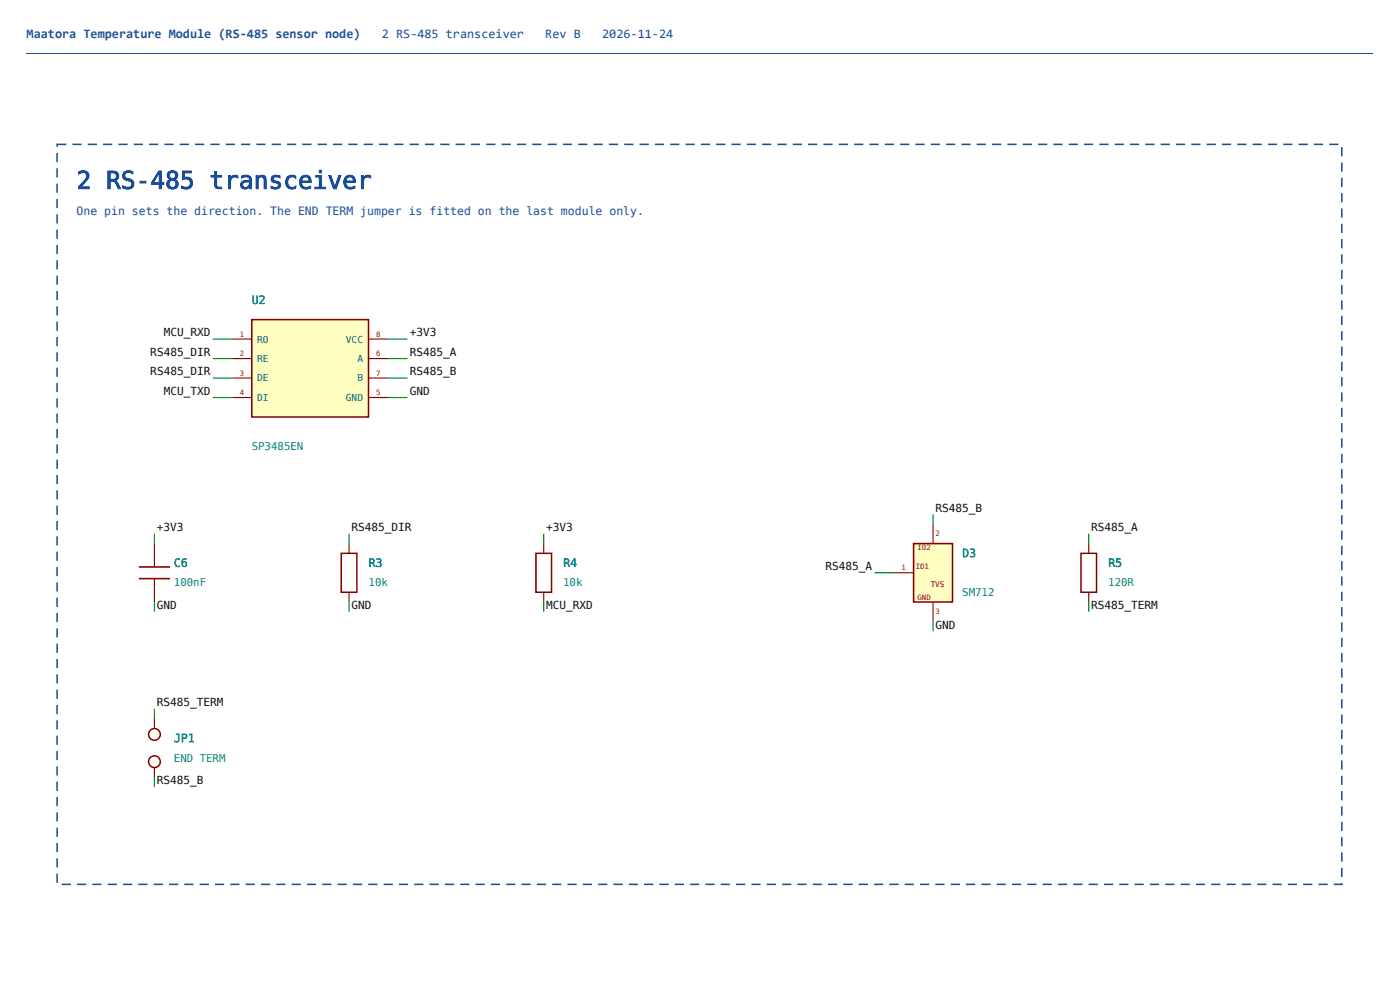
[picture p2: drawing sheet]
<svg xmlns="http://www.w3.org/2000/svg" width="420mm" height="297mm" viewBox="0 0 420 297" stroke-linecap="round" stroke-linejoin="round" font-family="sans-serif">
<path d="M7.9 16h404.1" fill="none" stroke="#1a4d99" stroke-width=".3"/>
<path d="M7.9 34.1h404v240.4h-404z" fill="#fff"/>
<path d="M21.7 43.1h2.8v.4h-2.8zM26.3 43.1h2.8v.4h-2.8zM30.9 43.1h2.8v.4h-2.8zM35.5 43.1h2.8v.4h-2.8zM40.1 43.1h2.8v.4h-2.8zM44.7 43.1h2.8v.4h-2.8zM49.3 43.1h2.8v.4h-2.8zM53.9 43.1h2.8v.4h-2.8zM58.5 43.1h2.8v.4h-2.8zM63.1 43.1h2.8v.4h-2.8zM67.7 43.1h2.8v.4h-2.8zM72.3 43.1h2.8v.4h-2.8zM76.9 43.1h2.8v.4h-2.8zM81.5 43.1h2.8v.4h-2.8zM86.1 43.1h2.8v.4h-2.8zM90.7 43.1h2.8v.4h-2.8zM95.3 43.1h2.8v.4h-2.8zM99.9 43.1h2.8v.4h-2.8zM104.5 43.1h2.8v.4h-2.8zM109.1 43.1h2.8v.4h-2.8zM113.7 43.1h2.8v.4h-2.8zM118.3 43.1h2.8v.4h-2.8zM122.9 43.1h2.8v.4h-2.8zM127.5 43.1h2.8v.4h-2.8zM132.1 43.1h2.8v.4h-2.8zM136.7 43.1h2.8v.4h-2.8zM141.3 43.1h2.8v.4h-2.8zM145.9 43.1h2.8v.4h-2.8zM150.5 43.1h2.8v.4h-2.8zM155.1 43.1h2.8v.4h-2.8zM159.7 43.1h2.8v.4h-2.8zM164.3 43.1h2.8v.4h-2.8zM168.9 43.1h2.8v.4h-2.8zM173.5 43.1h2.8v.4h-2.8zM178.1 43.1h2.8v.4h-2.8zM182.7 43.1h2.8v.4h-2.8zM187.3 43.1h2.8v.4h-2.8zM191.9 43.1h2.8v.4h-2.8zM196.5 43.1h2.8v.4h-2.8zM201.2 43.1h2.7v.4h-2.7zM205.8 43.1h2.7v.4h-2.7zM210.4 43.1h2.7v.4h-2.7zM215 43.1h2.7v.4h-2.7zM219.6 43.1h2.7v.4h-2.7zM224.2 43.1h2.7v.4h-2.7zM228.8 43.1h2.7v.4h-2.7zM233.4 43.1h2.7v.4h-2.7zM238 43.1h2.7v.4h-2.7zM242.6 43.1h2.7v.4h-2.7zM247.2 43.1h2.7v.4h-2.7zM251.8 43.1h2.7v.4h-2.7zM256.4 43.1h2.7v.4h-2.7zM261 43.1h2.7v.4h-2.7zM265.6 43.1h2.7v.4h-2.7zM270.2 43.1h2.7v.4h-2.7zM274.8 43.1h2.7v.4h-2.7zM279.4 43.1h2.7v.4h-2.7zM284 43.1h2.7v.4h-2.7zM288.6 43.1h2.7v.4h-2.7zM293.2 43.1h2.7v.4h-2.7zM297.8 43.1h2.7v.4h-2.7zM302.4 43.1h2.7v.4h-2.7zM307 43.1h2.7v.4h-2.7zM311.6 43.1h2.7v.4h-2.7zM316.2 43.1h2.7v.4h-2.7zM320.8 43.1h2.7v.4h-2.7zM325.4 43.1h2.7v.4h-2.7zM330 43.1h2.7v.4h-2.7zM334.6 43.1h2.7v.4h-2.7zM339.2 43.1h2.7v.4h-2.7zM343.8 43.1h2.7v.4h-2.7zM348.4 43.1h2.7v.4h-2.7zM353 43.1h2.7v.4h-2.7zM357.6 43.1h2.7v.4h-2.7zM362.2 43.1h2.7v.4h-2.7zM366.8 43.1h2.7v.4h-2.7zM371.4 43.1h2.7v.4h-2.7zM376 43.1h2.7v.4h-2.7zM380.6 43.1h2.7v.4h-2.7zM385.2 43.1h2.7v.4h-2.7zM389.8 43.1h2.7v.4h-2.7zM394.4 43.1h2.7v.4h-2.7zM399 43.1h2.7v.4h-2.7zM402.5 44.1h.5v2.8h-.5zM402.5 48.7h.5v2.8h-.5zM402.5 53.3h.5v2.8h-.5zM402.5 57.9h.5v2.8h-.5zM402.5 62.5h.5v2.8h-.5zM402.5 67.1h.5v2.8h-.5zM402.5 71.7h.5v2.8h-.5zM402.5 76.3h.5v2.8h-.5zM402.5 80.9h.5v2.8h-.5zM402.5 85.5h.5v2.8h-.5zM402.5 90.1h.5v2.8h-.5zM402.5 94.7h.5v2.8h-.5zM402.5 99.3h.5v2.8h-.5zM402.5 103.9h.5v2.8h-.5zM402.5 108.5h.5v2.8h-.5zM402.5 113.1h.5v2.8h-.5zM402.5 117.7h.5v2.8h-.5zM402.5 122.3h.5v2.8h-.5zM402.5 126.9h.5v2.8h-.5zM402.5 131.5h.5v2.8h-.5zM402.5 136.1h.5v2.8h-.5zM402.5 140.7h.5v2.8h-.5zM402.5 145.3h.5v2.8h-.5zM402.5 149.9h.5v2.8h-.5zM402.5 154.5h.5v2.8h-.5zM402.5 159.1h.5v2.8h-.5zM402.5 163.7h.5v2.8h-.5zM402.5 168.3h.5v2.8h-.5zM402.5 172.9h.5v2.8h-.5zM402.5 177.5h.5v2.8h-.5zM402.5 182.1h.5v2.8h-.5zM402.5 186.7h.5v2.8h-.5zM402.5 191.3h.5v2.8h-.5zM402.5 195.9h.5v2.8h-.5zM402.5 200.5h.5v2.8h-.5zM402.5 205.1h.5v2.8h-.5zM402.5 209.7h.5v2.8h-.5zM402.5 214.3h.5v2.8h-.5zM402.5 218.9h.5v2.8h-.5zM402.5 223.5h.5v2.8h-.5zM402.5 228.1h.5v2.8h-.5zM402.5 232.7h.5v2.8h-.5zM402.5 237.3h.5v2.8h-.5zM402.5 241.9h.5v2.8h-.5zM402.5 246.6h.5v2.7h-.5zM402.5 251.2h.5v2.7h-.5zM402.5 255.8h.5v2.7h-.5zM402.5 260.4h.5v2.7h-.5zM400.3 265.1h2.4v.2h-.2v-.3h.5v.5h-2.7zM395.7 265.1h2.8v.4h-2.8zM391.1 265.1h2.8v.4h-2.8zM386.5 265.1h2.8v.4h-2.8zM381.9 265.1h2.8v.4h-2.8zM377.3 265.1h2.8v.4h-2.8zM372.7 265.1h2.8v.4h-2.8zM368.1 265.1h2.8v.4h-2.8zM363.5 265.1h2.8v.4h-2.8zM358.9 265.1h2.8v.4h-2.8zM354.3 265.1h2.8v.4h-2.8zM349.7 265.1h2.8v.4h-2.8zM345.1 265.1h2.8v.4h-2.8zM340.5 265.1h2.8v.4h-2.8zM335.9 265.1h2.8v.4h-2.8zM331.3 265.1h2.8v.4h-2.8zM326.7 265.1h2.8v.4h-2.8zM322.1 265.1h2.8v.4h-2.8zM317.5 265.1h2.8v.4h-2.8zM312.9 265.1h2.8v.4h-2.8zM308.3 265.1h2.8v.4h-2.8zM303.7 265.1h2.8v.4h-2.8zM299.1 265.1h2.8v.4h-2.8zM294.5 265.1h2.8v.4h-2.8zM289.9 265.1h2.8v.4h-2.8zM285.3 265.1h2.8v.4h-2.8zM280.7 265.1h2.8v.4h-2.8zM276.1 265.1h2.8v.4h-2.8zM271.5 265.1h2.8v.4h-2.8zM266.9 265.1h2.8v.4h-2.8zM262.3 265.1h2.8v.4h-2.8zM257.7 265.1h2.8v.4h-2.8zM253.1 265.1h2.8v.4h-2.8zM248.5 265.1h2.8v.4h-2.8zM243.9 265.1h2.8v.4h-2.8zM239.3 265.1h2.8v.4h-2.8zM234.7 265.1h2.8v.4h-2.8zM230.1 265.1h2.8v.4h-2.8zM225.5 265.1h2.8v.4h-2.8zM220.9 265.1h2.8v.4h-2.8zM216.3 265.1h2.8v.4h-2.8zM211.7 265.1h2.8v.4h-2.8zM207.1 265.1h2.8v.4h-2.8zM202.5 265.1h2.8v.4h-2.8zM197.9 265.1h2.8v.4h-2.8zM193.3 265.1h2.8v.4h-2.8zM188.7 265.1h2.8v.4h-2.8zM184.1 265.1h2.8v.4h-2.8zM179.5 265.1h2.8v.4h-2.8zM174.9 265.1h2.8v.4h-2.8zM170.3 265.1h2.8v.4h-2.8zM165.7 265.1h2.8v.4h-2.8zM161.1 265.1h2.8v.4h-2.8zM156.5 265.1h2.8v.4h-2.8zM151.9 265.1h2.8v.4h-2.8zM147.3 265.1h2.8v.4h-2.8zM142.7 265.1h2.8v.4h-2.8zM138.1 265.1h2.8v.4h-2.8zM133.5 265.1h2.8v.4h-2.8zM128.9 265.1h2.8v.4h-2.8zM124.3 265.1h2.8v.4h-2.8zM119.7 265.1h2.8v.4h-2.8zM115.1 265.1h2.8v.4h-2.8zM110.5 265.1h2.8v.4h-2.8zM105.9 265.1h2.8v.4h-2.8zM101.3 265.1h2.8v.4h-2.8zM96.7 265.1h2.8v.4h-2.8zM92.1 265.1h2.8v.4h-2.8zM87.5 265.1h2.8v.4h-2.8zM82.9 265.1h2.8v.4h-2.8zM78.3 265.1h2.8v.4h-2.8zM73.7 265.1h2.8v.4h-2.8zM69.1 265.1h2.8v.4h-2.8zM64.5 265.1h2.8v.4h-2.8zM59.9 265.1h2.8v.4h-2.8zM55.3 265.1h2.8v.4h-2.8zM50.7 265.1h2.8v.4h-2.8zM46.1 265.1h2.8v.4h-2.8zM41.5 265.1h2.8v.4h-2.8zM36.9 265.1h2.8v.4h-2.8zM32.3 265.1h2.8v.4h-2.8zM27.7 265.1h2.8v.4h-2.8zM23.1 265.1h2.8v.4h-2.8zM18.5 265.1h2.8v.4h-2.8zM16.9 262.1h.5v2.8h-.5zM16.9 257.5h.5v2.8h-.5zM16.9 252.9h.5v2.8h-.5zM16.9 248.3h.5v2.8h-.5zM16.9 243.7h.5v2.8h-.5zM16.9 239.1h.5v2.8h-.5zM16.9 234.5h.5v2.8h-.5zM16.9 229.9h.5v2.8h-.5zM16.9 225.3h.5v2.8h-.5zM16.9 220.7h.5v2.8h-.5zM16.9 216.1h.5v2.8h-.5zM16.9 211.5h.5v2.8h-.5zM16.9 206.9h.5v2.8h-.5zM16.9 202.3h.5v2.8h-.5zM16.9 197.7h.5v2.8h-.5zM16.9 193.1h.5v2.8h-.5zM16.9 188.5h.5v2.8h-.5zM16.9 183.9h.5v2.8h-.5zM16.9 179.3h.5v2.8h-.5zM16.9 174.7h.5v2.8h-.5zM16.9 170.1h.5v2.8h-.5zM16.9 165.5h.5v2.8h-.5zM16.9 160.9h.5v2.8h-.5zM16.9 156.3h.5v2.8h-.5zM16.9 151.7h.5v2.8h-.5zM16.9 147.1h.5v2.8h-.5zM16.9 142.5h.5v2.8h-.5zM16.9 137.9h.5v2.8h-.5zM16.9 133.3h.5v2.8h-.5zM16.9 128.7h.5v2.8h-.5zM16.9 124.1h.5v2.8h-.5zM16.9 119.5h.5v2.8h-.5zM16.9 114.9h.5v2.7h-.5zM16.9 110.3h.5v2.7h-.5zM16.9 105.7h.5v2.7h-.5zM16.9 101.1h.5v2.7h-.5zM16.9 96.5h.5v2.7h-.5zM16.9 91.9h.5v2.7h-.5zM16.9 87.3h.5v2.7h-.5zM16.9 82.7h.5v2.7h-.5zM16.9 78.1h.5v2.7h-.5zM16.9 73.5h.5v2.7h-.5zM16.9 68.9h.5v2.7h-.5zM16.9 64.3h.5v2.7h-.5zM16.9 59.7h.5v2.7h-.5zM16.9 55.1h.5v2.7h-.5zM16.9 50.5h.5v2.7h-.5zM16.9 45.9h.5v2.7h-.5zM16.9 43.1h3v.4h-2.8v-.2h.3v.7h-.5z" fill="#1a4d99"/>
<g fill="none" stroke="#009600" stroke-width=".35">
<path d="M63.9 101.7h5.8M63.9 107.6h5.8M63.9 113.4h5.8M63.9 119.3h5.8M116.5 101.7h5.8M116.5 107.6h5.8M116.5 113.4h5.8M116.5 119.3h5.8M280 154.3v2.9M46.4 160.2v2.9M104.8 160.2v2.9M163.2 160.2v2.9"/>
<path d="M262.5 171.8h5.9M326.8 160.2v2.9M46.4 180.6v2.9M104.8 180.6v2.9M163.2 180.6v2.9M280 186.4v3M326.8 180.6v2.9M46.4 212.7v3M46.4 233.2v2.9"/>
</g>
<path d="M75.6 95.9h35v29.2h-35z" fill="#ffffc2"/>
<path d="M75.6 95.9h35v29.2h-35zM41.7 170.1h9.3M41.7 173.6h9.3M102.4 166h4.7v11.7h-4.7zM160.9 166h4.6v11.7h-4.6z" fill="none" stroke="#840000" stroke-width=".46"/>
<g fill="none" stroke="#840000" stroke-width=".35">
<path d="M69.7 101.7h5.9M69.7 107.6h5.9M69.7 113.4h5.9M69.7 119.3h5.9M110.6 101.7h5.9M110.6 107.6h5.9M110.6 113.4h5.9M110.6 119.3h5.9M46.4 163.1v7M46.4 173.6v7M104.8 163.1v2.9M104.8 177.7v2.9"/>
<path d="M163.2 163.1v2.9M163.2 177.7v2.9"/>
</g>
<path d="M274.2 163.1h11.7v17.5h-11.7z" fill="#ffffc2"/>
<g fill="none" stroke="#840000" stroke-width=".46">
<path d="M274.2 163.1h11.7v17.5h-11.7zM324.4 166h4.7v11.7h-4.7z"/>
<circle cx="46.3" cy="220.3" r="1.75"/>
<circle cx="46.4" cy="228.5" r="1.75"/>
</g>
<path d="M280 157.2v5.9M268.4 171.8h5.8M326.8 163.1v2.9M326.8 177.7v2.9M280 180.6v5.8M46.4 215.7v2.9M46.4 230.3v2.9" fill="none" stroke="#840000" stroke-width=".35"/>
<text font-size="7.4" fill="#1a4d99" x="23" y="56.6">2 RS-485 transceiver</text>
<g font-size="3.9" fill="#1a4d99">
<text x="8" y="11.4">Maatora Temperature Module (RS-485 sensor node)</text>
<text x="114.6" y="11.4">2 RS-485 transceiver</text>
<text x="163.7" y="11.4">Rev B</text>
<text x="180.7" y="11.4">2026-11-24</text>
</g>
<text font-size="3.5" fill="#1a4d99" x="23" y="64.5">One pin sets the direction. The END TERM jumper is fitted on the last module only.</text>
<g font-size="3.5" fill="#008484">
<text x="75.6" y="91.2">U2</text>
<text x="288.8" y="167.1">D3</text>
<text x="52.2" y="170.1">C6</text>
<text x="110.6" y="170.1">R3</text>
<text x="169" y="170.1">R4</text>
<text x="332.6" y="170.1">R5</text>
<text x="52.2" y="222.7">JP1</text>
</g>
<g font-size="3.3" fill="#0f0f0f">
<text x="49.1" y="100.9">MCU_RXD</text>
<text x="123" y="100.9">+3V3</text>
<text x="45.1" y="106.8">RS485_DIR</text>
<text x="123" y="106.8">RS485_A</text>
<text x="45.1" y="112.6">RS485_DIR</text>
<text x="123" y="112.6">RS485_B</text>
<text x="49.1" y="118.5">MCU_TXD</text>
<text x="123" y="118.5">GND</text>
<text x="280.7" y="153.5">RS485_B</text>
<text x="47" y="159.3">+3V3</text>
<text x="105.5" y="159.3">RS485_DIR</text>
<text x="163.9" y="159.3">+3V3</text>
<text x="327.5" y="159.3">RS485_A</text>
<text x="247.8" y="171">RS485_A</text>
<text x="47" y="182.7">GND</text>
<text x="105.5" y="182.7">GND</text>
<text x="163.9" y="182.7">MCU_RXD</text>
<text x="327.5" y="182.7">RS485_TERM</text>
<text x="280.7" y="188.6">GND</text>
<text x="47" y="211.9">RS485_TERM</text>
<text x="47" y="235.3">RS485_B</text>
</g>
<g font-size="3.2" fill="#008484">
<text x="75.6" y="135">SP3485EN</text>
<text x="52.2" y="175.9">100nF</text>
<text x="110.6" y="175.9">10k</text>
<text x="169" y="175.9">10k</text>
<text x="288.8" y="178.8">SM712</text>
<text x="332.6" y="175.9">120R</text>
<text x="52.2" y="228.5">END TERM</text>
</g>
<g font-size="2.9" fill="#006464">
<text x="77.2" y="102.8">RO</text>
<text x="103.8" y="102.8">VCC</text>
<text x="77.2" y="108.6">RE</text>
<text x="107.3" y="108.6">A</text>
<text x="77.2" y="114.4">DE</text>
<text x="107.3" y="114.4">B</text>
<text x="77.2" y="120.3">DI</text>
<text x="103.8" y="120.3">GND</text>
</g>
<text font-size="2.3" fill="#840000" x="279.3" y="176.1">TVS</text>
<g font-size="2.2" fill="#a90000">
<text x="72" y="101">1</text>
<text x="112.9" y="101">8</text>
<text x="72" y="106.9">2</text>
<text x="112.9" y="106.9">6</text>
<text x="72" y="112.7">3</text>
<text x="112.9" y="112.7">7</text>
<text x="72" y="118.6">4</text>
<text x="112.9" y="118.6">5</text>
<text x="280.7" y="160.8">2</text>
<text x="275.4" y="165.1">IO2</text>
<text x="270.6" y="171.1">1</text>
<text x="274.9" y="170.7">IO1</text>
<text x="275.4" y="179.9">GND</text>
<text x="280.7" y="184.2">3</text>
</g>
</svg>
